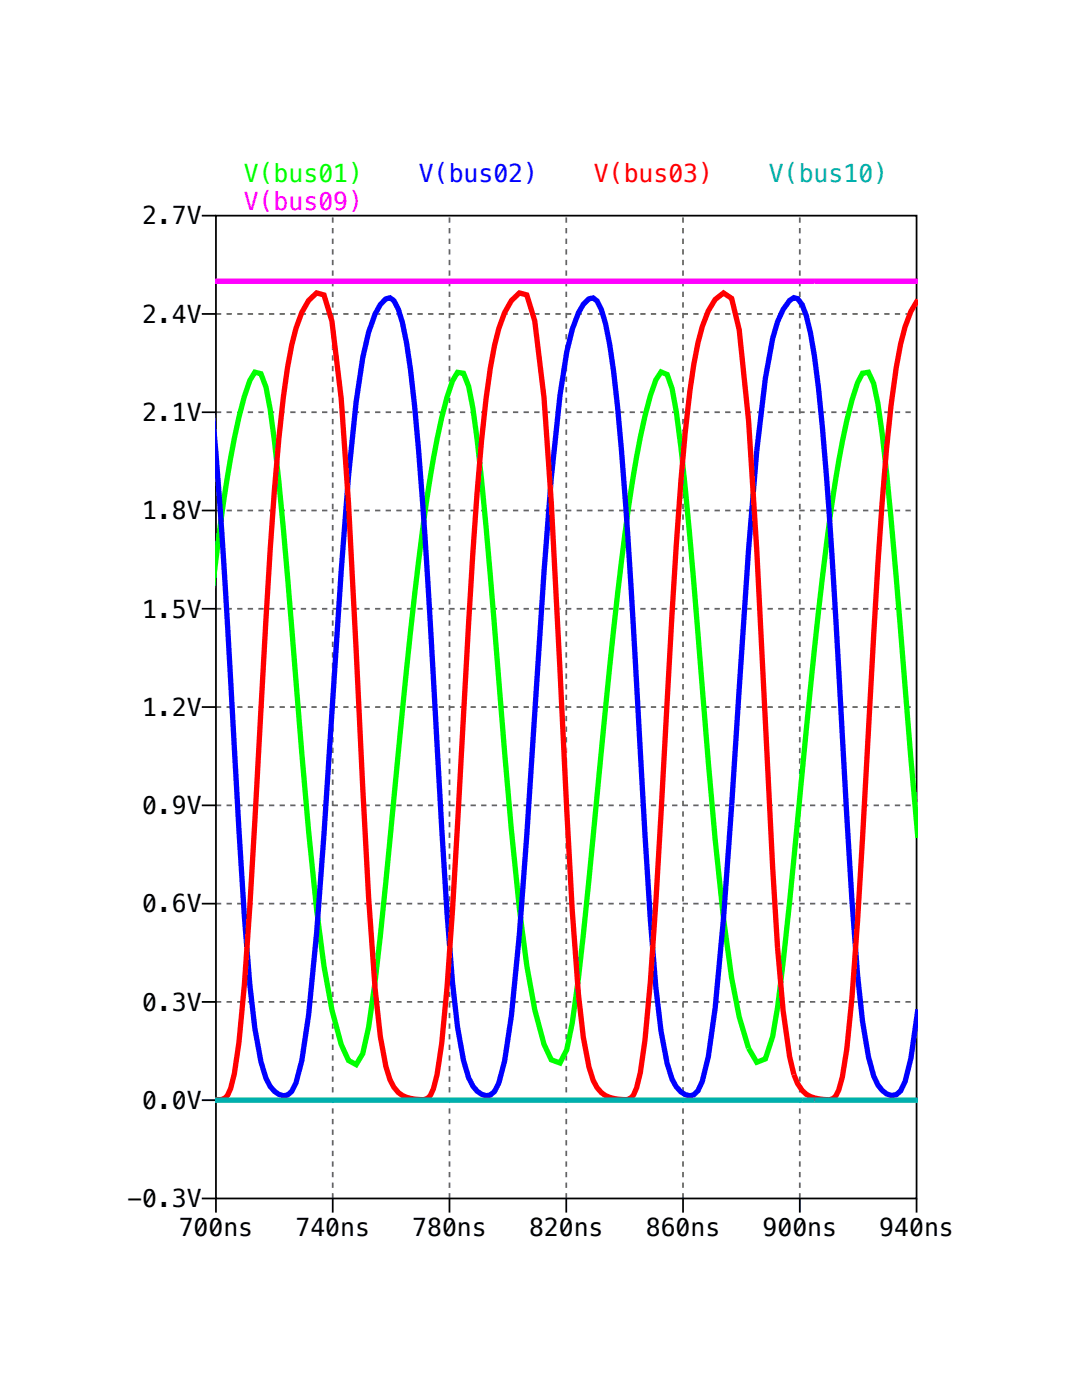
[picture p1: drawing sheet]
<svg xmlns="http://www.w3.org/2000/svg" width="216mm" height="279mm" viewBox="0 0 216 279" stroke-linecap="round" stroke-linejoin="round" font-family="sans-serif">
<g fill="none" stroke="#000" stroke-width=".35">
<path d="M40.3 43h2.8M43.1 43h139.8v196.2h-139.8zM40.3 62.7h2.8M40.3 82.3h2.8M40.3 101.9h2.8M40.3 121.5h2.8M40.3 141.1h2.8M40.3 160.7h2.8M40.3 200h2.8M40.3 180.3h2.8M40.3 219.6h2.8M40.3 239.2h2.8v2.8"/>
<path d="M66.4 239.2v2.8M89.7 239.2v2.8M113 239.2v2.8M136.3 239.2v2.8M159.6 239.2v2.8M182.9 239.2v2.8"/>
</g>
<g fill="none" stroke="#646464" stroke-width=".35" stroke-dasharray="1.1 1.1" stroke-linecap="butt">
<path d="M43.1 62.7h139.8M43.1 82.3h139.8M43.1 101.9h139.8M43.1 121.5h139.8M43.1 141.1h139.8M43.1 160.7h139.8M43.1 200h139.8M43.1 180.3h139.8M43.1 219.6h139.8M66.4 239.2v-196.2M89.7 239.2v-196.2M113 239.2v-196.2"/>
<path d="M136.3 239.2v-196.2M159.6 239.2v-196.2"/>
</g>
<path d="M43 112.5a304.4 304.4 0 0 1 4.7-29.3l1.1-4.1 1-3.2 1.1-1.6 1.2 .3 1 2.7a261.3 261.3 0 0 1 3.4 28.3l1.7 19.6a1965.1 1965.1 0 0 0 5 56.3l1.5 11.3 1.5 8.7 1.9 6.9 1.4 3.2 1.6 .9 1.3-2.2 1.2-5.3a795.4 795.4 0 0 0 5-45.7 1104.1 1104.1 0 0 1 6.9-61.7l.4-2.6a144.5 144.5 0 0 1 3.3-15.7l1.1-3.3 1-1.7 1.2 .2 1 2.6a249.2 249.2 0 0 1 3.5 28l1.7 20a1986.9 1986.9 0 0 0 4.9 56.3l1.5 11.3 1.6 8.8 1.9 6.9 1.4 3.1 1.7 .6 1.4-2.6 1.1-5.4a859.9 859.9 0 0 0 4.9-45.4 1086.9 1086.9 0 0 1 6.9-61.3l.4-2.7a139.8 139.8 0 0 1 3.4-15.7l1.1-3.2 1-1.6 1.2 .5 1 2.9a299.6 299.6 0 0 1 3.6 29.6l1.6 19.2a1722.1 1722.1 0 0 0 5.1 56.9l1.6 11.9 1.5 7.7 1.9 6.3 1.6 2.8 1.7-.7 1.5-4.4 1-5.9a2511.5 2511.5 0 0 0 6.5-63.9 601.7 601.7 0 0 1 5.7-45.1 99.7 99.7 0 0 1 3.7-15.6l1-1.9 1.2-.2 1 2.2 .9 4a526.8 526.8 0 0 1 3.6 34.7l4.3 51.9" fill="none" stroke="#0f0" stroke-width="1.1" stroke-linecap="butt"/>
<path d="M43 89.3a1994.4 1994.4 0 0 1 3.8 59.9l2 33.6 1 13.7 1.1 8.8 1.2 6.6 1 3.3a4.9 4.9 0 0 0 3.4 3.5l.9-.2 .8-.7 .9-1.7 1.1-4.4 1.4-9.1 1.6-16.4 1.5-19.8 3.4-52.5 1.4-18.9 1.6-14.8 1.3-8.8 1.2-5.1 1.3-3.6 1-1.9 1.1-1.2 .8-.2 .8 .6 .9 1.7 .8 2.7a180.1 180.1 0 0 1 3.2 25.2 2787.2 2787.2 0 0 1 4.6 75.7l1.1 16.9 1.1 13.9 1 8.9 1.2 6.6 1 3.5a4.9 4.9 0 0 0 3.5 3.6l.8-.2 .9-.7 .8-1.7 1.2-4.4 1.3-9 1.6-16.3 1.5-19.7 3.5-52.6 1.4-18.7 1.7-16.5 1.4-8.7 1.1-4.5 1.2-3.3 1-1.7 1.1-1.1 .9-.1 .7 .6 .9 1.7 .8 2.8a187.4 187.4 0 0 1 3.2 25.6 2902.2 2902.2 0 0 1 4.7 76.4l1.1 17 1.1 13.5 1 8.7 1.2 6.5 1 3.1a4.6 4.6 0 0 0 3.6 3.3l.7-.2 .9-.8 .8-1.9 1.2-4.9 1.4-9.7 1.7-17.9 5-73.6 1.6-19.7 1.7-14.5 1.5-7.9 1-3.4 1.1-2.4 1.3-1.8 .8-.6 .8 .2 .9 1.2 .8 2.2 .8 3.5a267.6 267.6 0 0 1 3.2 28.6l2.5 38.5a2409.3 2409.3 0 0 0 3.7 61l1 9.2 1.2 7.1 1 3.8a5.3 5.3 0 0 0 3.5 3.9l1-.1 .9-.8 .9-1.9 1.2-4.6 1.3-9.7" fill="none" stroke="#00f" stroke-width="1.1" stroke-linecap="butt"/>
<path d="M183.1 59.8l-1.3 2.3-1.2 3.1-.9 3.5a254.9 254.9 0 0 0-3.7 31.7l-1.7 26.5-3.2 56.8-1.1 15.3-1 10.4-.9 5.6-.7 2.6-.6 1.1a1.83 1.83 0 0 1-1.9 .8 6.1 6.1 0 0 1-6.5-5l-.8-3.6-1.3-9.2-1.1-12.5-1-16.2-3.2-63.3-1.6-25.8-1.9-18.1-1.5-6.2-1.6-1.1-1.7 1.3-1.4 2.2a56.3 56.3 0 0 0-3.6 16.1 677.7 677.7 0 0 0-3.6 44.2l-1 17.6a1499.9 1499.9 0 0 1-4.4 67.7l-.9 6.5-.8 3.1-.6 1.3a2.06 2.06 0 0 1-2.4 .9 5.8 5.8 0 0 1-5.6-3.8l-.9-2.7-1.1-5.9-1-8.5-1.2-16.8-4.2-81.4-1.4-20.9-1.9-15.4-1.6-5.1-1.5-.4-1.6 1.5-1.3 2.4-1.2 3.1a124.9 124.9 0 0 0-3.4 22.4 1397.8 1397.8 0 0 0-3.6 54.8 1362.3 1362.3 0 0 1-4.4 65.5l-.9 6.3-.7 2.8-.6 1.3a2.1 2.1 0 0 1-2.4 .8 5.8 5.8 0 0 1-5.7-3.9l-.8-2.7-1.1-5.9-1-9.5-1.3-18.2-4.1-78.7-1.4-20.9-1.9-15.5-1.5-5.2-1.5-.4-1.6 1.5-1.4 2.3-1.1 3.2a122.4 122.4 0 0 0-3.5 22 1352.2 1352.2 0 0 0-3.5 54.2 1411 1411 0 0 1-4.4 66.3l-.9 6.3-.8 2.9-.6 1.3a2.11 2.11 0 0 1-2.4 .9" fill="none" stroke="#f00" stroke-width="1.1" stroke-linecap="butt"/>
<path d="M43 219.6h140.1" fill="none" stroke="#00afaf" stroke-width="1.1" stroke-linecap="butt"/>
<path d="M43 56.1h140.1" fill="none" stroke="#f0f" stroke-width="1.1" stroke-linecap="butt"/>
<text font-size="4.9" fill="#0f0" x="48.7" y="36.3">V(bus01)</text>
<text font-size="4.9" fill="#f0f" x="48.7" y="42">V(bus09)</text>
<text font-size="4.9" fill="#00f" x="83.6" y="36.3">V(bus02)</text>
<text font-size="4.9" fill="#f00" x="118.5" y="36.3">V(bus03)</text>
<text font-size="4.9" fill="#00afaf" x="153.4" y="36.3">V(bus10)</text>
<g font-size="4.9">
<text x="28.4" y="44.8">2.7V</text>
<text x="28.4" y="64.4">2.4V</text>
<text x="28.4" y="84">2.1V</text>
<text x="28.4" y="103.6">1.8V</text>
<text x="28.4" y="123.3">1.5V</text>
<text x="28.4" y="142.9">1.2V</text>
<text x="28.4" y="162.5">0.9V</text>
<text x="28.4" y="182.1">0.6V</text>
<text x="28.4" y="201.7">0.3V</text>
<text x="28.4" y="221.3">0.0V</text>
<text x="25.4" y="240.9">-0.3V</text>
<text x="35.7" y="246.6">700ns</text>
<text x="59" y="246.6">740ns</text>
<text x="82.3" y="246.6">780ns</text>
<text x="105.6" y="246.6">820ns</text>
<text x="128.9" y="246.6">860ns</text>
<text x="152.2" y="246.6">900ns</text>
<text x="175.5" y="246.6">940ns</text>
</g>
</svg>
